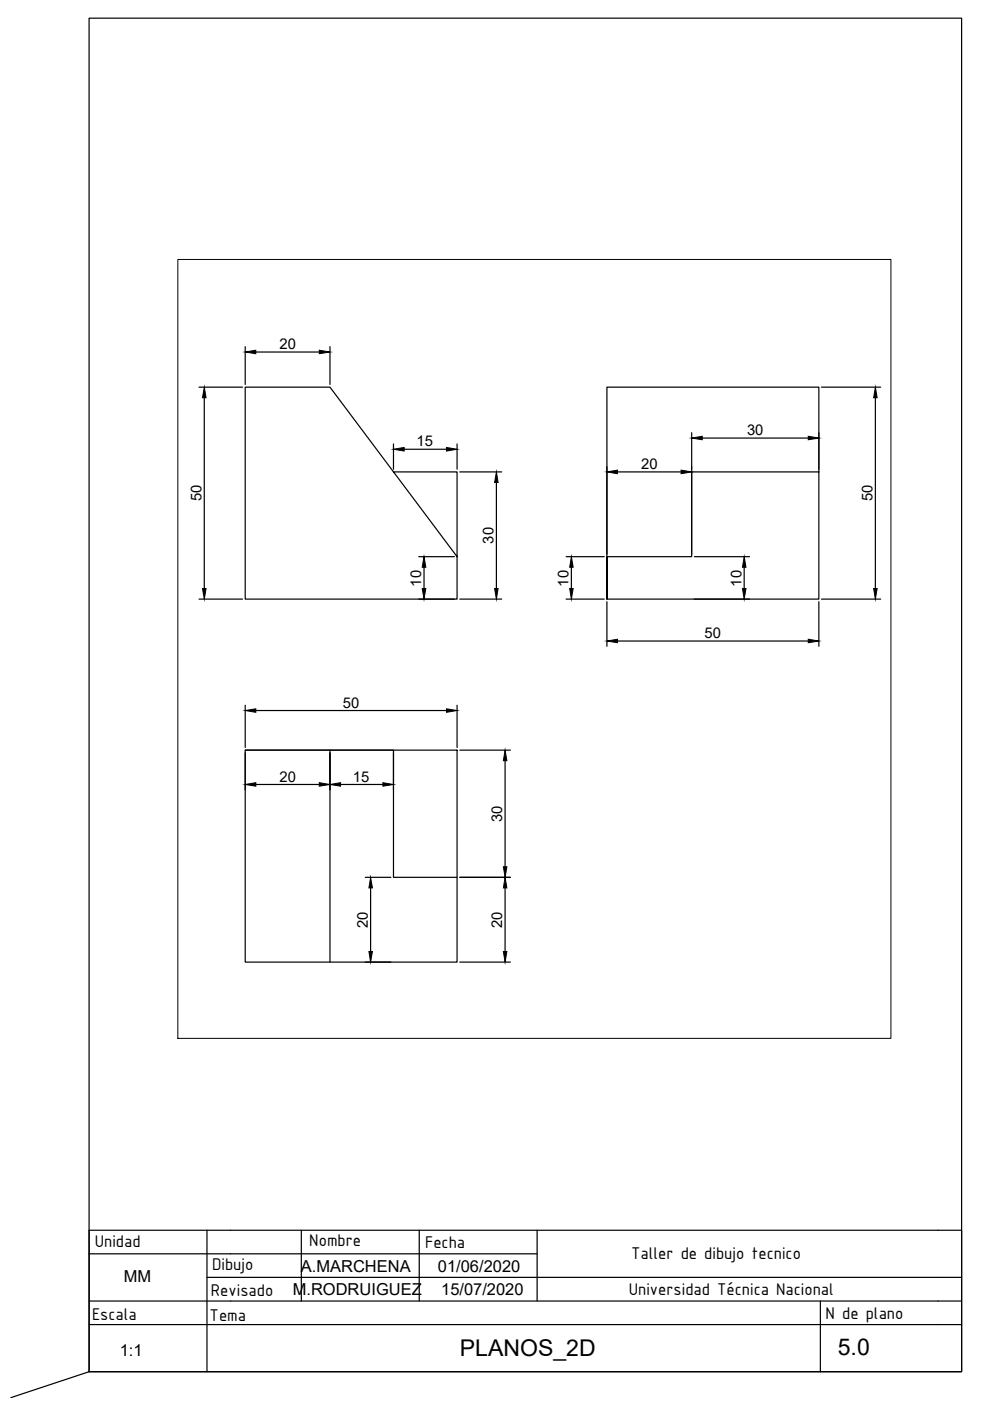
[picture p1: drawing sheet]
<svg xmlns="http://www.w3.org/2000/svg" width="210mm" height="297mm" viewBox="0 0 210 297" stroke-linecap="round" stroke-linejoin="round" font-family="sans-serif">
<!-- layer: 0 -->
<g fill="none" stroke="#000" stroke-width=".25">
<path d="M83.4 100.1h13.5v17.9l-26.9-35.9h-18v44.9h44.9v-9M173.6 100.1h-27v17.9h-17.9v9h44.9v-44.9h-44.9v44.9M52 159h44.9v45h-44.9zM52 159h18v45M70 159h13.4v27h13.5M18.9 265.8h95M18.9 275.8h180M43.9 270.8h155M43.9 260.8v30M63.9 260.8v15M88.9 260.8v15M113.9 260.8v15"/>
<path d="M198.9 260.8h-180v30M18.9 280.8h180"/>
</g>
<!-- layer: Cotas -->
<g fill="none" stroke="#000" stroke-width=".25">
<path d="M52 73.5v8M54.2 74.6h13.5M70 73.5v8M42.2 82.1h9.2M43.3 84.3v40.5M83.4 94.1v5.4M85.7 95.3h9M96.9 94.1v5.4M128.7 98.9v18.6M146.6 91.7v25.8M148.9 92.9h22.5M173.6 91.7v7.8"/>
<path d="M174.2 82.1h12.5M185.6 84.3v40.5M88.8 118h7.6M97.5 100.1h8.9M105.2 102.3v22.5M120 118h8.1M130.9 100.1h13.5M147.2 118h11.7M42.2 127h9.2M88.8 127h7.6M89.9 120.3v4.5M97.5 127h8.9"/>
<path d="M120 127h8.1M121.1 120.3v4.5M128.7 127.6v9.4M130.9 135.9h40.5M147.2 127h11.7M157.8 120.3v4.5M173.6 127.6v9.4M174.2 127h12.5M52 149.5v9M52 159.6v7.8M54.2 150.6h40.5M70 159.6v7.8"/>
<path d="M83.4 159.6v7.8M96.9 149.5v9M97.5 159h10.7M54.2 166.3h13.5M72.2 166.3h9M107.1 161.3v22.5M77.5 186h5.4M78.6 188.3v13.4M97.5 186h10.7M107.1 188.3v13.4M77.5 204h5.4M97.5 204h10.7"/>
<path d="M18.9 290.8v-286.9h185v286.9h-185l-16.6 5.5"/>
</g>
<g fill="#000" stroke="#000" stroke-width=".21">
<path d="M52 74.6l2.2-.3v.7zM67.7 74.3l2.3 .3-2.3 .4zM43.3 82.1l.4 2.2h-.8zM83.4 95.3l2.3-.4v.7zM94.7 94.9l2.2 .4-2.2 .3zM128.7 100.1l2.2-.4v.7zM144.4 99.7l2.2 .4-2.2 .3zM146.6 92.9l2.3-.4v.7zM171.4 92.5l2.2 .4-2.2 .3zM185.6 82.1l.4 2.2h-.8zM105.2 100.1l.4 2.2h-.7zM42.9 124.8h.8l-.4 2.2z"/>
<path d="M89.9 118l.4 2.3h-.8zM89.5 124.8h.8l-.4 2.2zM104.9 124.8h.7l-.4 2.2zM121.1 118l.4 2.3h-.7zM120.8 124.8h.7l-.4 2.2zM128.7 135.9l2.2-.4v.8zM157.8 118l.4 2.3h-.8zM157.4 124.8h.8l-.4 2.2zM171.4 135.5l2.2 .4-2.2 .4zM185.2 124.8h.8l-.4 2.2zM52 150.6l2.2-.3v.7zM94.7 150.3l2.2 .3-2.2 .4z"/>
<path d="M52 166.3l2.2-.4v.8zM67.7 165.9l2.3 .4-2.3 .4zM70 166.3l2.2-.4v.8zM81.2 165.9l2.2 .4-2.2 .4zM107.1 159l.4 2.3h-.8zM78.6 186l.4 2.3h-.8zM107.1 186l.4 2.3h-.8zM106.7 183.8h.8l-.4 2.2zM78.2 201.7h.8l-.4 2.3zM106.7 201.7h.8l-.4 2.3z"/>
</g>
<!-- layer: CajetinLine -->
<path d="M173.9 275.8v15M198.9 270.8h5v20h-185M198.9 260.8h5v10M198.9 275.8h5M198.9 280.8h5" fill="none" stroke="#000" stroke-width=".25"/>
<!-- layer: Cotas -->
<path d="M37.7 55h151.2v165.2h-151.2z" fill="none" stroke="#000" stroke-width=".21"/>
<g font-size="4.9">
<text x="97.5" y="287.5">PLANOS_2D</text>
<text x="177.6" y="287.2">5.0</text>
</g>
<g font-size="3.9">
<text x="20.1" y="264.5">Unidad</text>
<text x="45" y="269.4">Dibujo</text>
<text x="65.6" y="264.2">Nombre</text>
<text x="90.1" y="264.5">Fecha</text>
<text x="133.8" y="267">Taller de dibujo tecnico</text>
<text x="44.7" y="274.7">Revisado</text>
<text x="133.3" y="274.5">Universidad Técnica Nacional</text>
<text x="19.5" y="279.8">Escala</text>
<text x="44.4" y="280">Tema</text>
<text x="175.1" y="279.5">N de plano</text>
</g>
<g font-size="3.5">
<text x="63.8" y="269.8">A.MARCHENA</text>
<text x="92.8" y="269.8">01/06/2020</text>
<text x="26.3" y="271.8">MM</text>
<text x="62.1" y="274.5">M.RODRUIGUEZ</text>
<text x="93.5" y="274.6">15/07/2020</text>
<text x="25.4" y="287.5">1:1</text>
</g>
<g font-size="3.1">
<text x="59.3" y="74">20</text>
<text x="88.3" y="94.7">15</text>
<text x="158.4" y="92.3">30</text>
<text x="135.9" y="99.5">20</text>
<text x="42.7" y="106.3" transform="rotate(-90 42.7 106.3)">50</text>
<text x="185" y="106.3" transform="rotate(-90 185 106.3)">50</text>
<text x="104.6" y="115.3" transform="rotate(-90 104.6 115.3)">30</text>
<text x="89.3" y="124.4" transform="rotate(-90 89.3 124.4)">10</text>
<text x="120.6" y="124.4" transform="rotate(-90 120.6 124.4)">10</text>
<text x="157.2" y="124.4" transform="rotate(-90 157.2 124.4)">10</text>
<text x="149.4" y="135.3">50</text>
<text x="72.7" y="150.1">50</text>
<text x="59.3" y="165.7">20</text>
<text x="74.8" y="165.7">15</text>
<text x="106.5" y="174.3" transform="rotate(-90 106.5 174.3)">30</text>
<text x="78" y="196.7" transform="rotate(-90 78 196.7)">20</text>
<text x="106.5" y="196.7" transform="rotate(-90 106.5 196.7)">20</text>
</g>
</svg>
